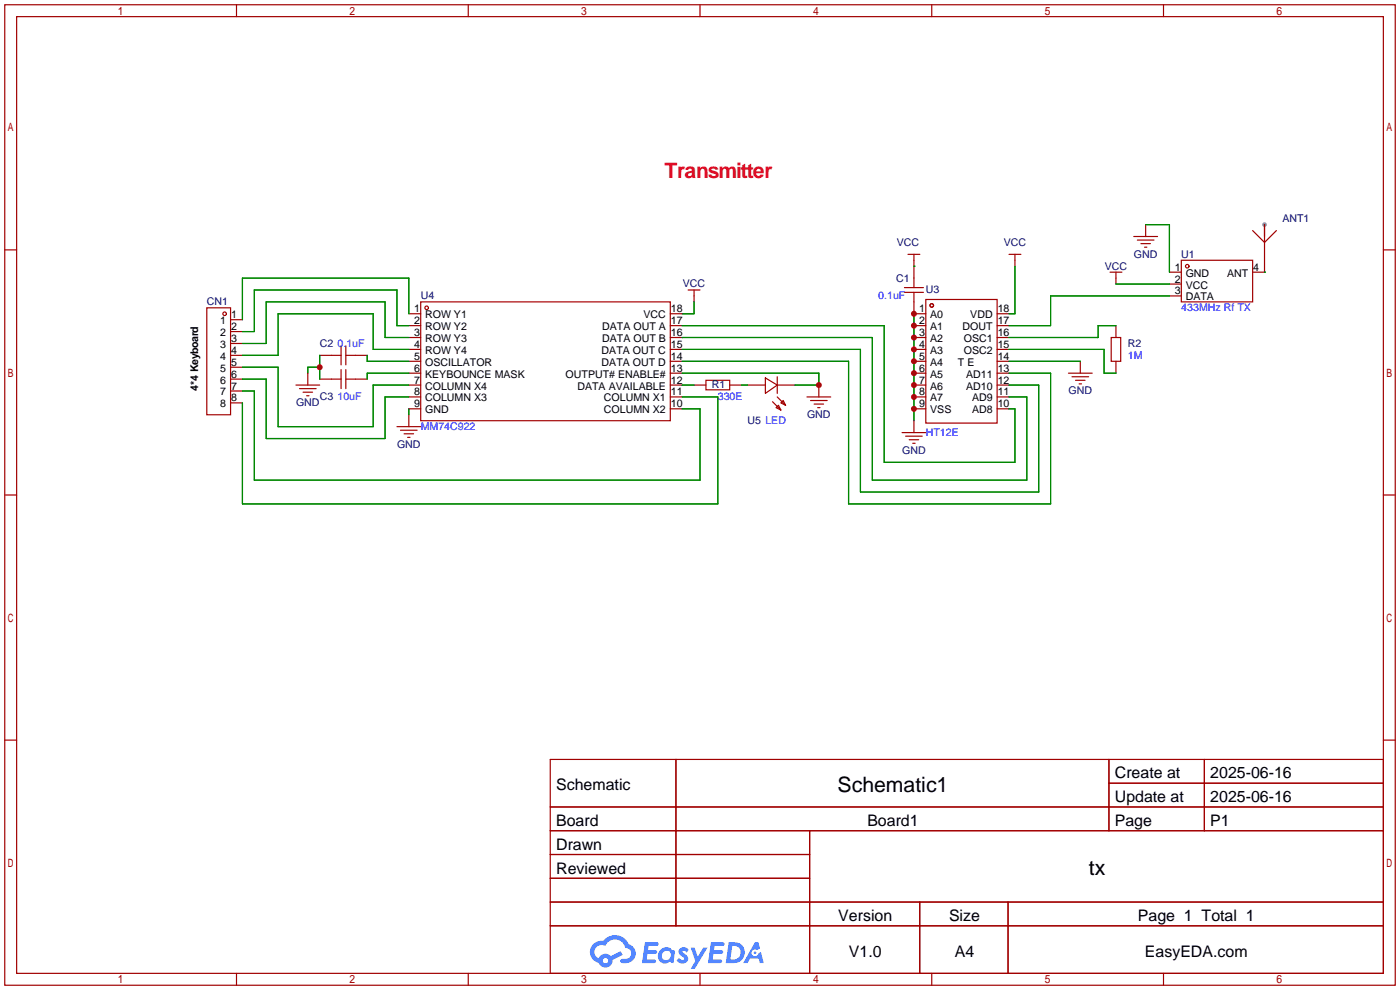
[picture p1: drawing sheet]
<svg xmlns="http://www.w3.org/2000/svg" width="299mm" height="212mm" viewBox="0 0 299 212" stroke-linecap="round" stroke-linejoin="round" font-family="sans-serif">
<circle cx="270.3" cy="48" r=".51" fill="#999"/>
<g fill="none" stroke="#a10000" stroke-width=".25">
<path d="M1 1h297.2v209.6h-297.2zM3.6 3.6h292.1v204.4h-292.1zM50.5 1v2.6M100.1 1v2.6M149.6 1v2.6M199.1 1v2.6M248.7 1v2.6M1 53.4h2.6M295.7 53.4h2.5M1 105.8h2.6M295.7 105.8h2.5M1 158.2h2.6"/>
<path d="M295.7 158.2h2.5M117.6 162.3h178.1v45.7h-178.1zM117.6 172.5h178.1M117.6 177.5h178.1M144.5 162.3v35.6M173 177.5v30.5M237 162.3v15.2M237 167.4h58.7M257.4 162.3v15.2M117.6 182.6h55.4M117.6 192.8h178.1M117.6 187.7h55.4"/>
<path d="M117.6 197.9h178.1M196.6 192.8v15.2M215.4 192.8v15.2M50.5 208v2.6M100.1 208v2.6M149.6 208v2.6M199.1 208v2.6M248.7 208v2.6"/>
</g>
<g fill="#5487ff">
<path d="M145.3 202.7a1.3 1.3 0 0 1 1.9 .3l-.4 .6a.54 .54 0 0 0-.9-.2l.1 .2a1.34 1.34 0 0 1 .9 1.8 1.47 1.47 0 0 1-2.3-.1l.5-.6 .8 .5a.31 .31 0 0 0 .4-.3 .31 .31 0 0 0-.3-.4 1.12 1.12 0 0 1-.7-1.8z"/>
<path d="M147.6 202.5h.9l.6 2 1.2-2h.9l-2.7 4.6h-.9l1-1.7z"/>
<path d="M137.8 201.4h1.7a1.31 1.31 0 0 1 1.2 .2 .4 .4 0 0 1-.3 .5l-1.8 .1-.1 .9h1.6a.4 .4 0 0 1 .4 .4 .4 .4 0 0 1-.5 .4h-1.6l-.2 1.2h1.4a.46 .46 0 0 1 .5 0 .46 .46 0 0 1 .1 .5l-.4 .2h-2.6z"/>
<path d="M151.9 201.4h1.7a1.32 1.32 0 0 1 1.2 .2 .39 .39 0 0 1-.3 .5l-1.8 .1-.1 .9h1.6a.4 .4 0 0 1 .4 .4 .4 .4 0 0 1-.4 .4h-1.7l-.2 1.2h1.4a.46 .46 0 0 1 .5 0 .46 .46 0 0 1 .1 .5l-.4 .2h-2.6z"/>
<path d="M161.3 201.4h.8l.3 1.3-.6 .4a.75 .75 0 0 0-1.1 .3 .75 .75 0 0 0 .5 1 .75 .75 0 0 0 .9-.7l.5-.2 .6 2.3h-.8l-.3-.9h-1.8l-.5 .9h-1z"/>
<path d="M155.7 201.4l-.6 4.4h1.5a2.27 2.27 0 0 0 2.6-2.2 2.27 2.27 0 0 0-2.7-2.2zM156.5 202.1a1.5 1.5 0 0 1 1.8 1.6 1.5 1.5 0 0 1-1.9 1.4h-.3z"/>
<path d="M141.2 203a1.6 1.6 0 0 0-.3 2.3 1.6 1.6 0 0 0 2.3 .2l.7 .3 .3-2.4-.1-.3-.5-.1a1.58 1.58 0 0 0-2.4 0zM141.8 203.5a.98 .98 0 0 1 1.6 .4 .98 .98 0 0 1-1.1 1.3 .94 .94 0 0 1-.9-.7 .94 .94 0 0 1 .4-1z"/>
<path d="M126.8 201.8a2.37 2.37 0 0 0 1.1 4 1.54 1.54 0 0 0 1.8 1 1.54 1.54 0 0 0 1.2-1.6l2.2-1.1-.5-.8-2 1a1.57 1.57 0 0 0-2.7 .5 1.5 1.5 0 0 1-.7-2.1 1.5 1.5 0 0 1 2.2-.5 2.23 2.23 0 0 1 2.3-1.4 2.23 2.23 0 0 1 2 1.8 1.16 1.16 0 0 1 1.2 1.1 1.16 1.16 0 0 1-1.1 1.2h-.7a.47 .47 0 0 0-.5 .4 .47 .47 0 0 0 .4 .5 2.17 2.17 0 0 0 2.5-.9 2.17 2.17 0 0 0-.3-2.7l-.8-.4a3.2 3.2 0 0 0-5.5-.7l-1.1 .1zM128.8 205.3a.6 .6 0 0 1 1.2 0 .6 .6 0 0 1-1.2 0z"/>
<circle cx="161.4" cy="203.6" r=".28"/>
</g>
<g fill="none" stroke="#a10000" stroke-width=".25">
<path d="M194.1 54.4h2.5M195.3 54.4v7.1M215.6 54.4h2.6M216.9 54.4v2.5M237.2 58.2h2.6M238.5 58.2v2.5M242.3 50.5h5.1M243.1 51.3h3.5M243.8 52.1h2.1M244.6 52.8h.5M244.9 48v2.5M249.9 58.2h2.6"/>
<path d="M252.5 55.6h15.2v8.9h-15.2zM267.7 49.3l2.6 2.5 2.5-2.5M270.3 48v10.2h-2.6M44.2 65.8h5.1v22.8h-5.1zM49.3 68.3h2.5M49.3 70.9h2.5M49.3 73.4h2.5M49.3 75.9h2.5M49.3 78.5h2.5M65.8 79.8v2.5M68.3 75.9h4.6M72.9 73.9v4.1"/>
<path d="M72.9 79v4.1M73.9 75.9h4.6M73.9 73.9v4.1M73.9 79v4.1M87.4 67.1h2.5M87.4 69.6h2.5M87.4 72.1h2.5M87.4 74.7h2.5M87.4 77.2h2.5M87.4 79.8h2.5M89.9 64.5h53.4v25.4h-53.4zM143.3 67.1h2.5"/>
<path d="M143.3 69.6h2.5M143.3 72.1h2.5M143.3 74.7h2.5M143.3 77.2h2.5M143.3 79.8h2.5M147.1 62h2.5M148.3 62v2.5M193.3 61.5h4.1M193.3 62.5h4.1M195.3 62.5v4.6h2.6M195.3 69.6h2.6M195.3 72.1h2.6"/>
<path d="M195.3 74.7h2.6M195.3 77.2h2.6M195.3 79.8h2.6M197.9 64h15.2v26.4h-15.2zM213.1 67.1h2.5M213.1 69.6h2.5M213.1 72.1h2.5M213.1 74.7h2.5M213.1 77.2h2.5M213.1 79.8h2.5M228.3 79.8h5.1M230.9 77.2v2.6"/>
<path d="M237.5 72.1h2v5.1h-2zM238.5 69.6v2.5M238.5 77.2v2.6M249.9 60.7h2.6M249.9 63.2h2.6M49.3 81h2.5M49.3 83.6h2.5M49.3 86.1h2.5M63.2 82.3h5.1M64 83.1h3.6M64.8 83.8h2M65.5 84.6h.5"/>
<path d="M68.3 81h4.6M73.9 81h4.6M84.8 91.2h5.1M85.6 91.9h3.6M86.4 92.7h2M87.1 93.5h.5M87.4 82.3h2.5M87.4 84.8h2.5M87.4 87.4h2.5M87.4 88.6v2.6M143.3 82.3h2.5M143.3 84.8h2.5"/>
<path d="M143.3 87.4h2.5M148.3 82.3h2.6M150.9 81.3h5.1v2h-5.1zM156 82.3h2.5M159.8 82.3h3.8M163.6 80.8l2.5 1.5-2.5 1.8zM165.1 85.9l1.8 1.7M165.9 87.1l.5-.5 .5 1zM166.1 82.3h3.8M166.1 80.5v3.6M166.1 84.8l1.8 1.8M166.9 86.1l.5-.5 .5 1z"/>
<path d="M172.5 84.8h5M173.2 85.6h3.6M174 86.4h2M174.8 87.1h.5M175 82.3v2.5M192.8 92.5h5.1M193.5 93.2h3.6M194.3 94h2M195.1 94.7h.5M195.3 82.3h2.6M195.3 84.8h2.6M195.3 87.4h2.6"/>
<path d="M195.3 89.9v2.6M213.1 82.3h2.5M213.1 84.8h2.5M213.1 87.4h2.5M229.1 80.5h3.6M229.9 81.3h2M230.6 82h.5"/>
<circle cx="253.7" cy="56.9" r=".38"/>
<circle cx="48" cy="67.1" r=".38"/>
<circle cx="91.2" cy="65.8" r=".38"/>
<circle cx="199.1" cy="65.3" r=".38"/>
</g>
<g fill="none" stroke="#008700" stroke-width=".25">
<path d="M195.3 56.9h.1M216.9 56.9v10.2h-1.3M244.9 48h5v10.2M270.3 58.2h.1M51.8 78.5h7.6v12.7h20.4v-8.9h7.6M68.3 78.5h-2.5v1.3M68.3 75.9v5.1M78.5 75.9v1.3h8.9M87.4 67.1v-7.7h-35.6v8.9M87.4 69.6h-2.6v-7.6h-30.4v8.9h-2.6M87.4 74.7h-7.6v-7.6h-20.4v8.8h-7.6M87.4 72.1h-5.1v-7.6h-25.4v8.9h-5.1"/>
<path d="M87.4 79.8h-8.9v1.2M145.8 69.6h43.2v29.2h27.9v-11.4h-1.3M145.8 77.2h35.6v30.5h43.1v-27.9h-8.9M145.8 72.1h40.6v30.5h33.1v-17.8h-3.9M145.8 74.7h38.1v30.5h38.1v-22.9h-6.4M145.8 79.8h29.2v2.5h-5.1M148.3 64.5v2.6h-2.5M195.3 67.1v22.8M215.6 74.7h20.4v5.1h2.5M215.6 77.2h15.3M238.5 69.6h-3.8v2.5h-19.1M238.5 60.7h11.4"/>
<path d="M249.9 63.2h-25.4v6.4h-8.9M51.8 81h5.1v12.7h25.4v-8.9h5.1M51.8 83.6h2.6v19h95.2v-15.2h-3.8M87.4 87.4v1.2M145.8 82.3h2.5M145.8 84.8h7.6v22.9h-101.6v-21.6M158.5 82.3h1.3"/>
</g>
<g fill="#c00">
<circle cx="195.3" cy="67.1" r=".63"/>
<circle cx="195.3" cy="69.6" r=".63"/>
<circle cx="195.3" cy="72.1" r=".63"/>
<circle cx="195.3" cy="74.7" r=".63"/>
<circle cx="195.3" cy="77.2" r=".63"/>
<circle cx="195.3" cy="79.8" r=".63"/>
<circle cx="195.3" cy="82.3" r=".63"/>
<circle cx="195.3" cy="84.8" r=".63"/>
<circle cx="195.3" cy="87.4" r=".63"/>
<circle cx="68.3" cy="78.5" r=".63"/>
<circle cx="175" cy="82.3" r=".63"/>
</g>
<text font-size="4.5" fill="#f03" x="142" y="38">Transmitter</text>
<g font-size="4.5">
<text x="179" y="169.2">Schematic1</text>
<text x="232.7" y="187">tx</text>
</g>
<g font-size="3.4">
<text x="238.3" y="166.4">Create at</text>
<text x="258.7" y="166.4">2025-06-16</text>
<text x="118.9" y="168.9">Schematic</text>
<text x="238.3" y="171.4">Update at</text>
<text x="258.7" y="171.4">2025-06-16</text>
<text x="118.9" y="176.5">Board</text>
<text x="185.4" y="176.5">Board1</text>
<text x="238.3" y="176.5">Page</text>
<text x="258.7" y="176.5">P1</text>
<text x="118.9" y="181.6">Drawn</text>
<text x="118.9" y="186.7">Reviewed</text>
<text x="179.2" y="196.8">Version</text>
<text x="202.8" y="196.8">Size</text>
<text x="243.2" y="196.8">Page 1 Total 1</text>
<text x="181.4" y="204.5">V1.0</text>
<text x="204.1" y="204.5">A4</text>
<text x="244.7" y="204.5">EasyEDA.com</text>
</g>
<g font-size="2.3" fill="#000080">
<text x="274.1" y="47.5">ANT1</text>
<text x="191.7" y="52.5">VCC</text>
<text x="214.5" y="52.5">VCC</text>
<text x="236.1" y="57.6">VCC</text>
<text x="242.3" y="55.1">GND</text>
<text x="252.5" y="55.1">U1</text>
<text x="44.2" y="65.2">CN1</text>
<text x="89.9" y="64">U4</text>
<text x="145.9" y="61.4">VCC</text>
<text x="191.5" y="60.2">C1</text>
<text x="197.9" y="62.7">U3</text>
<text x="68.3" y="74.1">C2</text>
<text x="241" y="74.1">R2</text>
<text x="152.1" y="83">R1</text>
<text x="63.3" y="86.8">GND</text>
<text x="68.3" y="85.6">C3</text>
<text x="172.5" y="89.4">GND</text>
<text x="228.4" y="84.3">GND</text>
<text x="84.9" y="95.7">GND</text>
<text x="159.8" y="90.6">U5 LED</text>
<text x="192.8" y="97">GND</text>
</g>
<g font-size="2.3">
<text x="251.1" y="57.9">1</text>
<text x="253.4" y="59.1">GND</text>
<text x="262.2" y="59.1">ANT</text>
<text x="267.8" y="57.9">4</text>
<text x="251.1" y="60.4">2</text>
<text x="251.1" y="62.9">3</text>
<text x="253.4" y="61.7">VCC</text>
<text x="253.4" y="64.2">DATA</text>
<text x="47.1" y="69.3">1</text>
<text x="47.1" y="71.8">2</text>
<text x="49.4" y="68">1</text>
<text x="49.4" y="70.6">2</text>
<text x="88.5" y="66.7">1</text>
<text x="88.5" y="69.3">2</text>
<text x="88.5" y="71.8">3</text>
<text x="90.9" y="68">ROW Y1</text>
<text x="90.9" y="70.6">ROW Y2</text>
<text x="128.7" y="70.6">DATA OUT A</text>
<text x="137.5" y="68">VCC</text>
<text x="143.4" y="71.8">16</text>
<text x="143.4" y="69.3">17</text>
<text x="143.4" y="66.7">18</text>
<text x="196.5" y="66.7">1</text>
<text x="196.5" y="69.3">2</text>
<text x="196.5" y="71.8">3</text>
<text x="198.8" y="68">A0</text>
<text x="198.8" y="70.6">A1</text>
<text x="205.7" y="70.6">DOUT</text>
<text x="207.4" y="68">VDD</text>
<text x="213.2" y="71.8">16</text>
<text x="213.2" y="69.3">17</text>
<text x="213.2" y="66.7">18</text>
<text x="47.1" y="74.4">3</text>
<text x="47.1" y="76.9">4</text>
<text x="49.4" y="73.1">3</text>
<text x="49.4" y="75.6">4</text>
<text x="88.5" y="74.4">4</text>
<text x="88.5" y="76.9">5</text>
<text x="90.9" y="73.1">ROW Y3</text>
<text x="90.9" y="75.6">ROW Y4</text>
<text x="128.6" y="75.6">DATA OUT C</text>
<text x="128.7" y="73.1">DATA OUT B</text>
<text x="143.4" y="76.9">14</text>
<text x="143.4" y="74.4">15</text>
<text x="196.5" y="74.4">4</text>
<text x="196.5" y="76.9">5</text>
<text x="198.8" y="73.1">A2</text>
<text x="198.8" y="75.6">A3</text>
<text x="206" y="75.6">OSC2</text>
<text x="206" y="73.1">OSC1</text>
<text x="213.2" y="76.9">14</text>
<text x="213.2" y="74.4">15</text>
<text x="42.4" y="83.6" transform="rotate(-90 42.4 83.6)">4*4 Keyboard</text>
<text x="47.1" y="79.4">5</text>
<text x="47.1" y="82">6</text>
<text x="49.4" y="78.2">5</text>
<text x="49.4" y="80.7">6</text>
<text x="49.4" y="83.3">7</text>
<text x="88.5" y="79.4">6</text>
<text x="88.5" y="82">7</text>
<text x="90.9" y="78.2">OSCILLATOR</text>
<text x="90.9" y="80.7">KEYBOUNCE MASK</text>
<text x="90.9" y="83.3">COLUMN X4</text>
<text x="120.9" y="80.7">OUTPUT# ENABLE#</text>
<text x="123.4" y="83.3">DATA AVAILABLE</text>
<text x="128.6" y="78.2">DATA OUT D</text>
<text x="143.4" y="82">12</text>
<text x="143.4" y="79.4">13</text>
<text x="196.5" y="79.4">6</text>
<text x="196.5" y="82">7</text>
<text x="198.8" y="78.2">A4</text>
<text x="198.8" y="80.7">A5</text>
<text x="198.8" y="83.3">A6</text>
<text x="204.7" y="78.2">T E</text>
<text x="206.5" y="83.3">AD10</text>
<text x="206.5" y="80.7">AD11</text>
<text x="213.2" y="82">12</text>
<text x="213.2" y="79.4">13</text>
<text x="47.1" y="84.5">7</text>
<text x="47.1" y="87.1">8</text>
<text x="49.4" y="85.8">8</text>
<text x="88.5" y="84.5">8</text>
<text x="88.5" y="87.1">9</text>
<text x="90.9" y="85.8">COLUMN X3</text>
<text x="90.9" y="88.3">GND</text>
<text x="129.1" y="88.3">COLUMN X2</text>
<text x="129.1" y="85.8">COLUMN X1</text>
<text x="143.4" y="87.1">10</text>
<text x="143.4" y="84.5">11</text>
<text x="196.5" y="84.5">8</text>
<text x="196.5" y="87.1">9</text>
<text x="198.8" y="85.8">A7</text>
<text x="198.8" y="88.3">VSS</text>
<text x="207.8" y="88.3">AD8</text>
<text x="207.8" y="85.8">AD9</text>
<text x="213.2" y="87.1">10</text>
<text x="213.2" y="84.5">11</text>
</g>
<g font-size="2.3" fill="#00f">
<text x="187.7" y="64">0.1uF</text>
<text x="252.5" y="66.5">433MHz Rf TX</text>
<text x="72.1" y="74.1">0.1uF</text>
<text x="241" y="76.7">1M</text>
<text x="72.1" y="85.6">10uF</text>
<text x="153.4" y="85.6">330E</text>
<text x="89.9" y="91.9">MM74C922</text>
<text x="197.9" y="93.2">HT12E</text>
</g>
</svg>
